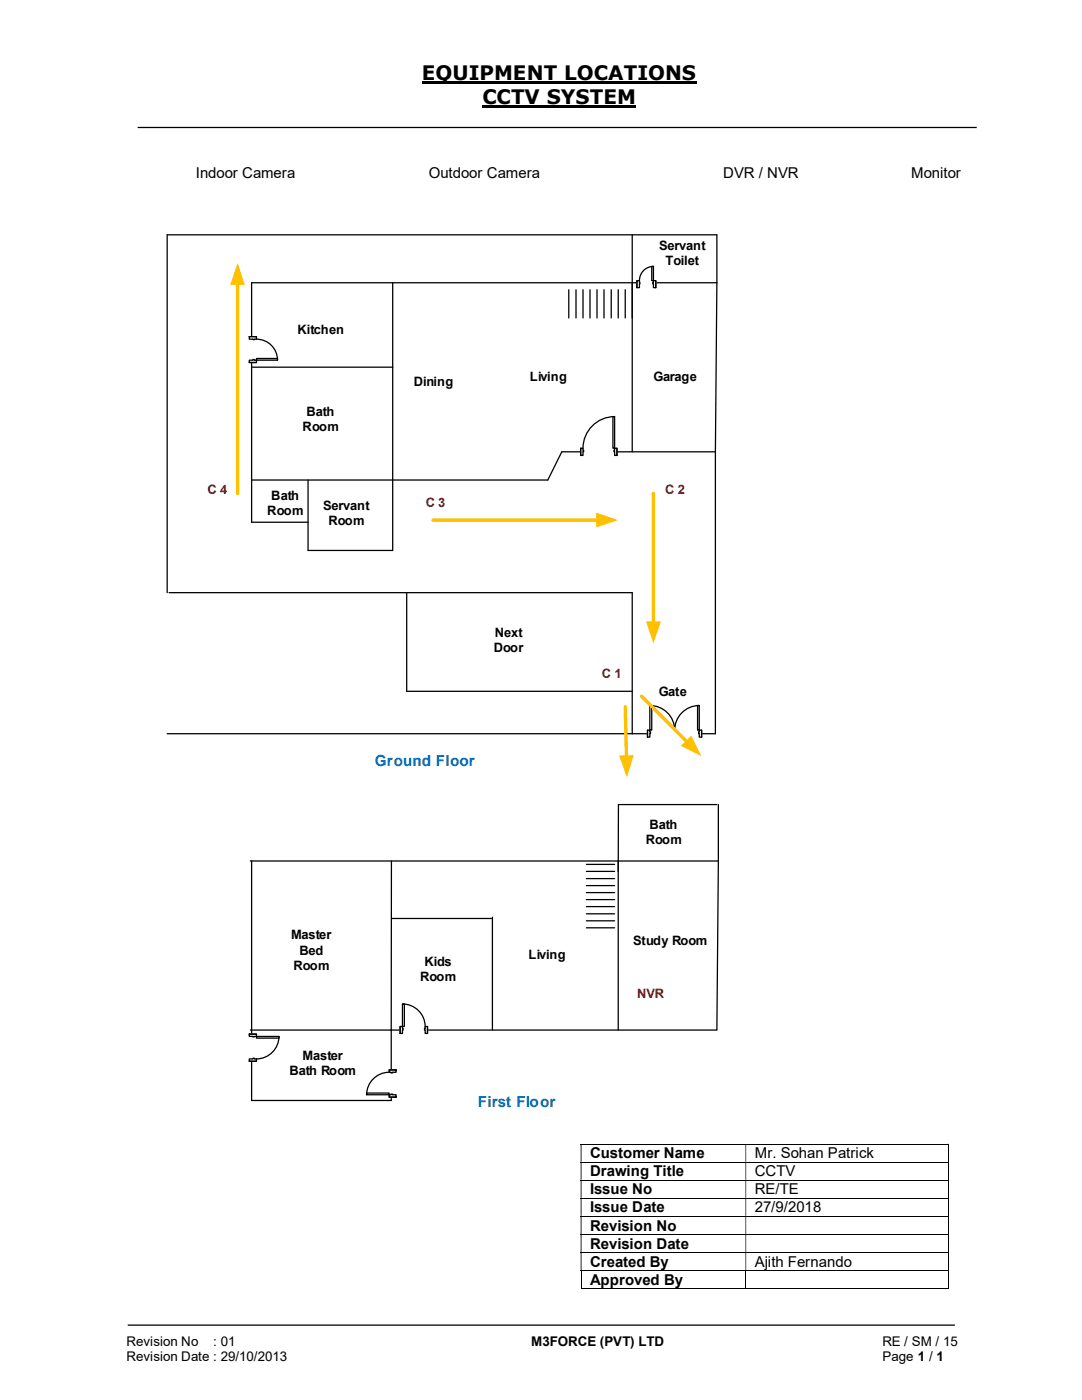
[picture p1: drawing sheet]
<svg xmlns="http://www.w3.org/2000/svg" width="216mm" height="279mm" viewBox="0 0 216 279" stroke-linecap="round" stroke-linejoin="round" font-family="sans-serif">
<path d="M84.2 16.4h54.8M96.3 21.3h30.7" fill="none" stroke="#000" stroke-width=".42"/>
<g fill="none" stroke="#000" stroke-width=".25">
<path d="M27.5 25.4h167.4M78.4 56.4v53.5h-16.9v-14.1M113.5 57.8v5.7M114.9 57.8v5.7M116.3 57.8v5.7M117.7 57.8v5.7M119.1 57.8v5.7M120.5 57.8v5.7M122 57.8v5.7M123.4 57.8v5.7M124.8 57.8v5.7M126.2 46.9v43.3"/>
<path d="M143 56.4v-9.5h-109.6v71.4M143 56.4l-.3 33.8M143 56.4h-92.8v47.8h11.3M50.2 73.3h28.2M142.7 90.2h-30.6l-2.8 5.6h-59.1M142.7 90.2v56.2h-109.3M33.7 118.3h92.5v28.1M81.2 118.3v19.7h45M50 171.8h93.3M50.2 171.8v47.8h27.9v-47.8M117 173.9h5.6M117 176.7h5.6"/>
<path d="M117 179.5h5.6M117 172.5h5.6M117 175.3h5.6M117 178.1h5.6M143 160.6h-19.6v45M143.3 160.6v11.2M143.3 171.8l-.3 33.7M78.1 183.3h19.9M98.3 183v22.6M117 182.4h5.6M117 185.2h5.6M117 180.9h5.6"/>
<path d="M117 183.8h5.6M50 205.6h93M25.5 264.5h165"/>
</g>
<g fill="none" stroke="#000" stroke-width=".2">
<path d="M115.9 228.3h73.2M115.9 231.9h73.2M115.9 235.5h73.2M115.9 239.1h73.2M189.2 228.4v3.5M189.2 232v3.5M189.2 235.6v3.5M189.2 239.2v3.5M115.9 242.7h73.2M115.9 246.4h73.2M115.9 249.9h73.2M115.9 253.5h73.2"/>
<path d="M115.9 257.2h32.9M116 253.6v3.7M148.8 253.6v3.7M148.9 257.2h40.2M189.2 242.8v3.5M189.2 246.4v3.5M189.2 250v3.4M189.2 253.6v3.7"/>
</g>
<g fill="#000">
<path d="M189.1 228.3h.2v.1h-.2zM115.9 228.4h.1v3.5h-.1zM148.8 228.4h.1v3.5h-.1z" fill-rule="evenodd"/>
<path d="M189.1 231.9h.2v.1h-.2zM115.9 232h.1v3.5h-.1zM148.8 232h.1v3.5h-.1z" fill-rule="evenodd"/>
<path d="M189.1 235.5l.2 .1zM115.9 235.6h.1v3.5h-.1zM148.8 235.6h.1v3.5h-.1z" fill-rule="evenodd"/>
<path d="M189.1 239.1h.2v.1h-.2zM115.9 239.2h.1v3.5h-.1zM148.8 239.2h.1v3.5h-.1z" fill-rule="evenodd"/>
<path d="M189.1 242.7h.2v.1h-.2zM115.9 242.8h.1v3.5h-.1zM148.8 242.8h.1v3.5h-.1z" fill-rule="evenodd"/>
<path d="M189.1 246.3l.2 .1zM115.9 246.4h.1v3.5h-.1zM148.8 246.4h.1v3.5h-.1z" fill-rule="evenodd"/>
<path d="M189.1 249.9h.2v.1h-.2zM115.9 250h.1v3.4h-.1zM148.8 250h.1v3.4h-.1z" fill-rule="evenodd"/>
</g>
<path d="M189.1 253.4h.2v.2h-.2zM189.1 257.1h.2v.2h-.2z" fill="#000"/>
<path d="M49.7 206.4h1.5v5.4h-1.5z" fill-rule="evenodd" fill="#fff"/>
<path d="M49.7 206.4h1.5v5.4h-1.5z" fill="none" stroke="#fff" stroke-width=".25"/>
<path d="M49.7 206.4h1.5v.4h-1.5zM49.7 211.3v.5h1.5v-.5z" fill-rule="evenodd" fill="#fff"/>
<path d="M50.5 206.8h-.8v-.4h1.5v.4h-.4M50.5 211.3h-.8v.5h1.5v-.5h-.4" fill="none" stroke="#000" stroke-width=".25"/>
<path d="M50.5 206.8l.3 .1zM50.5 211.2v.1h.3v-.1z" fill-rule="evenodd" fill="#fff"/>
<path d="M49.7 206.4h1.5M49.7 211.8h1.5M50.5 206.8h.3M50.5 211.3v-.1h.3v.1M55.7 206.8a4.5 4.5 0 0 1-4.5 4.5" fill="none" stroke="#000" stroke-width=".25"/>
<path d="M51.2 206.8h4.5v.4h-4.5z" fill="#fff"/>
<path d="M51.2 206.8h4.5v.4h-4.5z" fill="none" stroke="#000" stroke-width=".25"/>
<path d="M49.7 67.2h1.5v5.1h-1.5z" fill-rule="evenodd" fill="#fff"/>
<path d="M49.7 67.2h1.5v5.1h-1.5z" fill="none" stroke="#fff" stroke-width=".25"/>
<path d="M49.7 71.9v.4h1.5v-.4zM49.7 67.2h1.5v.5h-1.5z" fill-rule="evenodd" fill="#fff"/>
<path d="M50.5 71.9h-.8v.4h1.5v-.4h-.4M50.5 67.7h-.8v-.5h1.5v.5h-.4" fill="none" stroke="#000" stroke-width=".25"/>
<path d="M50.5 71.8v.1h.3v-.1zM50.5 67.7l.3 .1z" fill-rule="evenodd" fill="#fff"/>
<path d="M49.7 72.3h1.5M49.7 67.2h1.5M50.5 71.9v-.1h.3v.1M50.5 67.7h.3M51.2 67.7a4.2 4.2 0 0 1 4.2 4.2" fill="none" stroke="#000" stroke-width=".25"/>
<path d="M51.2 71.5h4.2v.4h-4.2z" fill="#fff"/>
<path d="M51.2 71.5h4.2v.4h-4.2z" fill="none" stroke="#000" stroke-width=".25"/>
<path d="M77.6 213.5h1.5v5.4h-1.5z" fill-rule="evenodd" fill="#fff"/>
<path d="M77.6 213.5h1.5v5.4h-1.5z" fill="none" stroke="#fff" stroke-width=".25"/>
<path d="M77.6 218.5h1.4v.4h-1.4zM77.6 213.5v.5h1.4v-.5z" fill-rule="evenodd" fill="#fff"/>
<path d="M78 218.5h-.4v.4h1.4v-.4h-.6M78 214h-.4v-.5h1.4v.5h-.6" fill="none" stroke="#000" stroke-width=".25"/>
<path d="M78 218.4h.4v.1h-.4zM78 214v.1h.4v-.1z" fill-rule="evenodd" fill="#fff"/>
<path d="M77.6 214a4.5 4.5 0 0 0-4.4 4.5M77.6 218.9h1.4M77.6 213.5h1.4M78 218.5v-.1h.4v.1M78 214v.1h.4v-.1" fill="none" stroke="#000" stroke-width=".25"/>
<path d="M73.2 218.1h4.4v.4h-4.4z" fill="#fff"/>
<path d="M73.2 218.1h4.4v.4h-4.4z" fill="none" stroke="#000" stroke-width=".25"/>
<path d="M115.9 89.4h7.2v1.5h-7.2z" fill="#fff"/>
<path d="M115.9 89.4h7.2v1.5h-7.2z" fill="none" stroke="#fff" stroke-width=".25"/>
<path d="M122.6 89.5v1.4h.5v-1.4zM115.9 89.5h.4v1.4h-.4z" fill-rule="evenodd" fill="#fff"/>
<path d="M116.3 89.8v-.3h-.4v1.4h.4v-.7M122.6 89.8v-.3h.5v1.4h-.5v-.7" fill="none" stroke="#000" stroke-width=".25"/>
<path d="M122.5 89.8v.4h.1v-.4zM116.3 89.8h.2v.4h-.2z" fill-rule="evenodd" fill="#fff"/>
<path d="M115.9 89.5v1.4M116.3 89.8h.2v.4h-.2M122.6 89.8h-.1v.4h.1M122.6 83.1a6.3 6.3 0 0 0-6.3 6.4M123.1 89.5v1.4" fill="none" stroke="#000" stroke-width=".25"/>
<path d="M122.3 83.1h.3v6.4h-.3z" fill-rule="evenodd" fill="#fff"/>
<path d="M122.3 83.1h.3v6.4h-.3z" fill="none" stroke="#000" stroke-width=".25"/>
<path d="M79.8 204.8h5.5v1.5h-5.5z" fill="#fff"/>
<path d="M79.8 204.8h5.5v1.5h-5.5z" fill="none" stroke="#fff" stroke-width=".25"/>
<path d="M79.8 204.9h.5v1.3h-.5zM84.8 204.9v1.3h.5v-1.3z" fill-rule="evenodd" fill="#fff"/>
<path d="M80.3 205.2v-.3h-.5v1.3h.5v-.6M84.8 205.2v-.3h.5v1.3h-.5v-.6" fill="none" stroke="#000" stroke-width=".25"/>
<path d="M80.3 205.2h.1v.4h-.1zM84.7 205.2v.4h.1v-.4z" fill-rule="evenodd" fill="#fff"/>
<path d="M79.8 204.9v1.3M80.3 205.2h.1v.4h-.1M80.3 200.4a4.5 4.5 0 0 1 4.5 4.5M84.8 205.2h-.1v.4h.1M85.3 204.9v1.3" fill="none" stroke="#000" stroke-width=".25"/>
<path d="M80.3 200.4h.4v4.5h-.4z" fill-rule="evenodd" fill="#fff"/>
<path d="M80.3 200.4h.4v4.5h-.4z" fill="none" stroke="#000" stroke-width=".25"/>
<path d="M129.2 145.7h10.8v1.5h-10.8z" fill="#fff"/>
<path d="M129.2 145.7h10.8v1.5h-10.8z" fill="none" stroke="#fff" stroke-width=".25"/>
<path d="M139.5 145.7v1.4h.5v-1.4zM129.2 145.7h.5v1.4h-.5z" fill-rule="evenodd" fill="#fff"/>
<path d="M129.7 146v-.3h-.5v1.4h.5v-.7M139.5 146v-.3h.5v1.4h-.5v-.7" fill="none" stroke="#000" stroke-width=".25"/>
<path d="M139.4 146v.4h.1v-.4zM129.7 146h.1v.4h-.1z" fill-rule="evenodd" fill="#fff"/>
<path d="M129.2 145.7v1.4M129.7 146h.1v.4h-.1M129.7 140.8a4.9 4.9 0 0 1 4.9 4.9 4.9 4.9 0 0 1 4.9-4.9M139.5 146h-.1v.4h.1M140 145.7v1.4" fill="none" stroke="#000" stroke-width=".25"/>
<path d="M129.7 140.8h.3v4.9h-.3z" fill-rule="evenodd" fill="#fff"/>
<path d="M129.7 140.8h.3v4.9h-.3z" fill="none" stroke="#000" stroke-width=".25"/>
<path d="M139.2 140.8h.3v4.9h-.3z" fill-rule="evenodd" fill="#fff"/>
<path d="M139.2 140.8h.3v4.9h-.3z" fill="none" stroke="#000" stroke-width=".25"/>
<path d="M127.1 55.9h3.8v1.5h-3.8z" fill="#fff"/>
<path d="M127.1 55.9h3.8v1.5h-3.8z" fill="none" stroke="#fff" stroke-width=".25"/>
<path d="M130.4 56v1.4h.5v-1.4zM127.1 56h.5v1.4h-.5z" fill-rule="evenodd" fill="#fff"/>
<path d="M127.6 56.3v-.3h-.5v1.4h.5v-.7M130.4 56.3v-.3h.5v1.4h-.5v-.7" fill="none" stroke="#000" stroke-width=".25"/>
<path d="M130.3 56.3v.4h.1v-.4zM127.6 56.3l.1 .4z" fill-rule="evenodd" fill="#fff"/>
<path d="M127.1 56v1.4M127.6 56.3v.4M130.4 56.3h-.1v.4h.1M130.4 53.2a2.8 2.8 0 0 0-2.8 2.8M130.9 56v1.4" fill="none" stroke="#000" stroke-width=".25"/>
<path d="M130 53.2h.4v2.8h-.4z" fill-rule="evenodd" fill="#fff"/>
<path d="M130 53.2h.4v2.8h-.4z" fill="none" stroke="#000" stroke-width=".25"/>
<path d="M47.4 56.5v42" fill="none" stroke="#ffc000" stroke-width=".68"/>
<path d="M47.4 52.5l1.5 4.4h-3z" fill="#ffc000"/>
<path d="M86.4 103.8h32.9" fill="none" stroke="#ffc000" stroke-width=".68"/>
<path d="M119 102.3l4.4 1.5-4.4 1.4z" fill="#ffc000"/>
<path d="M124.8 141.1l.2 10" fill="none" stroke="#ffc000" stroke-width=".68"/>
<path d="M123.5 150.8l2.9-.1-1.3 4.5z" fill="#ffc000"/>
<path d="M130.4 98.5v25.9" fill="none" stroke="#ffc000" stroke-width=".68"/>
<path d="M128.9 124h3l-1.5 4.4z" fill="#ffc000"/>
<path d="M128 138.9l9.1 9.2" fill="none" stroke="#ffc000" stroke-width=".68"/>
<path d="M135.8 148.8l2.1-2 2.1 4.1z" fill="#ffc000"/>
<g font-size="4">
<text x="84.2" y="16">EQUIPMENT LOCATIONS</text>
<text x="96.3" y="20.8">CCTV SYSTEM</text>
</g>
<g font-size="3">
<text x="39.1" y="35.5">Indoor Camera</text>
<text x="85.6" y="35.5">Outdoor Camera</text>
<text x="144.3" y="35.5">DVR / NVR</text>
<text x="181.8" y="35.5">Monitor</text>
<text x="117.7" y="231.2">Customer Name</text>
<text x="150.6" y="231.2">Mr. Sohan Patrick</text>
<text x="117.7" y="234.8">Drawing Title</text>
<text x="117.7" y="238.3">Issue No</text>
<text x="150.6" y="234.8">CCTV</text>
<text x="150.6" y="238.3">RE/TE</text>
<text x="117.7" y="242">Issue Date</text>
<text x="117.7" y="245.6">Revision No</text>
<text x="150.6" y="242">27/9/2018</text>
<text x="117.7" y="249.2">Revision Date</text>
<text x="117.7" y="252.8">Created By</text>
<text x="117.7" y="256.4">Approved By</text>
<text x="150.6" y="252.8">Ajith Fernando</text>
</g>
<g font-size="3" fill="#0070c0">
<text x="74.8" y="152.8">Ground Floor</text>
<text x="95.3" y="221">First Floor</text>
</g>
<g font-size="2.7">
<text x="25.2" y="268.7">Revision No</text>
<text x="42.6" y="268.7">: 01</text>
<text x="106" y="268.7">M3FORCE (PVT) LTD</text>
<text x="176.1" y="268.7">RE / SM / 15</text>
<text x="25.2" y="271.7">Revision Date : 29/10/2013</text>
<text x="176.1" y="271.7">Page 1 / 1</text>
</g>
<g font-size="2.6">
<text x="131.5" y="50">Servant</text>
<text x="132.8" y="53">Toilet</text>
<text x="59.4" y="66.7">Kitchen</text>
<text x="82.5" y="77">Dining</text>
<text x="105.7" y="76">Living</text>
<text x="130.4" y="76">Garage</text>
<text x="61.1" y="82.9">Bath</text>
<text x="60.4" y="85.9">Room</text>
<text x="54.1" y="99.8">Bath</text>
<text x="64.5" y="101.7">Servant</text>
<text x="53.3" y="102.8">Room</text>
<text x="65.5" y="104.7">Room</text>
<text x="98.6" y="130">Door</text>
<text x="98.8" y="127">Next</text>
<text x="131.4" y="138.9">Gate</text>
<text x="129.6" y="165.5">Bath</text>
<text x="128.9" y="168.5">Room</text>
<text x="58.1" y="187.5">Master</text>
<text x="59.7" y="190.5">Bed</text>
<text x="105.5" y="191.4">Living</text>
<text x="126.4" y="188.6">Study Room</text>
<text x="58.5" y="193.5">Room</text>
<text x="83.9" y="195.7">Room</text>
<text x="84.7" y="192.7">Kids</text>
<text x="57.7" y="214.5">Bath Room</text>
<text x="60.4" y="211.5">Master</text>
</g>
<g font-size="2.6" fill="#c00000">
<text x="41.4" y="98.6">C 4</text>
<text x="85" y="101.1">C 3</text>
<text x="132.8" y="98.6">C 2</text>
<text x="120.1" y="135.2">C 1</text>
<text x="127.2" y="199.3">NVR</text>
</g>
</svg>
